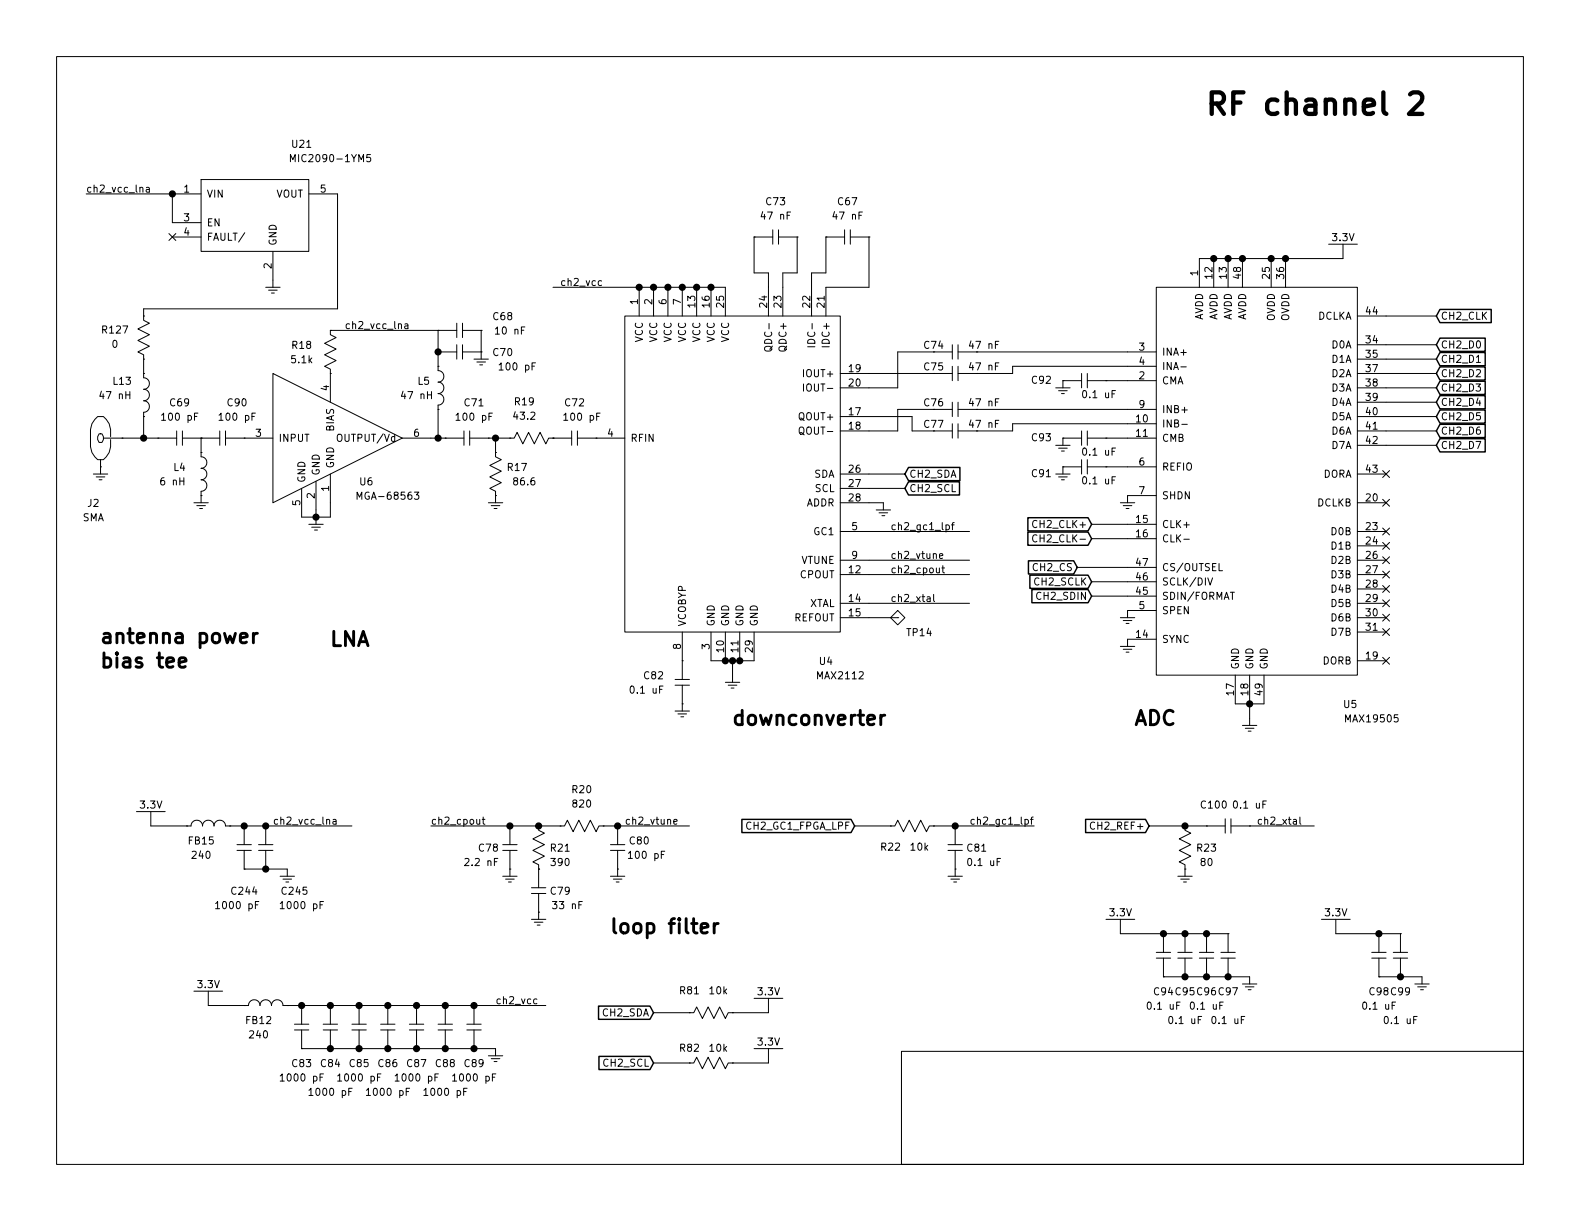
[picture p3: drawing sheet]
EESchema Schematic File Version 2
LIBS:GNSS_Firehose
LIBS:GNSS_Firehose-cache
EELAYER 25 0
EELAYER END
$Descr USLetter 11000 8500
encoding utf-8
Sheet 3 10
Title ""
Date ""
Rev ""
Comp ""
Comment1 ""
Comment2 ""
Comment3 ""
Comment4 ""
$EndDescr
$Comp
L R R17
U 1 1
P 3450 3300
F 0 "R17" V 3400 3450 50  0000 C CNN
F 1 "86.6" V 3500 3500 50  0000 C CNN
F 2 "footprints:0402" V 3380 3300 50  0001 C CNN
F 3 "" H 3450 3300 50  0000 C CNN
	1    3450 3300
	0    1    1    0   
$EndComp
$Comp
L L L4
U 1 1
P 1400 3300
F 0 "L4" V 1350 3150 50  0000 C CNN
F 1 "6 nH" V 1450 3100 50  0000 C CNN
F 2 "footprints:0402" H 1400 3300 50  0001 C CNN
F 3 "" H 1400 3300 50  0000 C CNN
	1    1400 3300
	0    1    1    0   
$EndComp
$Comp
L R R19
U 1 1
P 3700 3050
F 0 "R19" H 3750 2800 50  0000 C CNN
F 1 "43.2" H 3750 2900 50  0000 C CNN
F 2 "footprints:0402" V 3630 3050 50  0001 C CNN
F 3 "" H 3700 3050 50  0000 C CNN
	1    3700 3050
	-1   0    0    1   
$EndComp
$Comp
L R R127
U 1 1
P 1000 2350
F 0 "R127" V 1050 2550 50  0000 C CNN
F 1 "0" V 950 2550 50  0000 C CNN
F 2 "footprints:0603" H 1000 2350 50  0001 C CNN
F 3 "" H 1000 2350 50  0001 C CNN
	1    1000 2350
	0    -1   -1   0   
$EndComp
$Comp
L L L5
U 1 1
P 3050 2700
F 0 "L5" V 3000 2600 50  0000 C CNN
F 1 "47 nH" V 3100 2550 50  0000 C CNN
F 2 "footprints:0402" H 3050 2700 50  0001 C CNN
F 3 "" H 3050 2700 50  0000 C CNN
	1    3050 2700
	0    1    1    0   
$EndComp
$Comp
L SMA J2
U 1 1
P 700 3050
F 0 "J2" H 650 2600 50  0000 C CNN
F 1 "SMA" H 650 2500 50  0000 C CNN
F 2 "footprints:SMA_END_LAUNCH" H 700 3050 50  0001 C CNN
F 3 "" H 700 3050 50  0001 C CNN
	1    700  3050
	1    0    0    -1  
$EndComp
$Comp
L MAX2112 U4
U 1 1
P 5400 2750
F 0 "U4" H 5750 900 50  0000 C CNN
F 1 "MAX2112" H 5850 800 50  0000 C CNN
F 2 "footprints:QFN28_EP" H 5400 2750 50  0001 C CNN
F 3 "" H 5400 2750 50  0001 C CNN
	1    5400 2750
	1    0    0    -1  
$EndComp
$Comp
L MAX19505 U5
U 1 1
P 9050 2400
F 0 "U5" H 9400 -100 50  0000 C CNN
F 1 "MAX19505" H 9550 -200 50  0000 C CNN
F 2 "footprints:QFN48_EP" H 9000 2550 50  0001 C CNN
F 3 "" H 9000 2550 50  0001 C CNN
	1    9050 2400
	1    0    0    -1  
$EndComp
$Comp
L C C90
U 1 1
P 1550 3050
F 0 "C90" H 1650 3300 50  0000 C CNN
F 1 "100 pF" H 1650 3200 50  0000 C CNN
F 2 "footprints:0402" H 1550 3050 50  0001 C CNN
F 3 "" H 1550 3050 50  0001 C CNN
	1    1550 3050
	1    0    0    -1  
$EndComp
$Comp
L C C69
U 1 1
P 1250 3050
F 0 "C69" H 1250 3300 50  0000 C CNN
F 1 "100 pF" H 1250 3200 50  0000 C CNN
F 2 "footprints:0402" H 1250 3050 50  0001 C CNN
F 3 "" H 1250 3050 50  0001 C CNN
	1    1250 3050
	1    0    0    -1  
$EndComp
$Comp
L L L13
U 1 1
P 1000 2750
F 0 "L13" V 900 2600 50  0000 C CNN
F 1 "47 nH" V 1000 2550 50  0000 C CNN
F 2 "footprints:0402" H 1000 2750 50  0001 C CNN
F 3 "" H 1000 2750 50  0000 C CNN
	1    1000 2750
	0    1    1    0   
$EndComp
$Comp
L MIC2090-1YM5 U21
U 1 1
P 1750 1350
F 0 "U21" H 2100 1700 50  0000 C CNN
F 1 "MIC2090-1YM5" H 2300 1600 50  0000 C CNN
F 2 "footprints:SOT-23-5" H 1750 1350 50  0001 C CNN
F 3 "" H 1750 1350 50  0001 C CNN
	1    1750 1350
	1    0    0    -1  
$EndComp
$Comp
L C C71
U 1 1
P 3250 3050
F 0 "C71" H 3300 3300 50  0000 C CNN
F 1 "100 pF" H 3300 3200 50  0000 C CNN
F 2 "footprints:0402" H 3250 3050 50  0001 C CNN
F 3 "" H 3250 3050 50  0001 C CNN
	1    3250 3050
	1    0    0    -1  
$EndComp
$Comp
L C C72
U 1 1
P 4000 3050
F 0 "C72" H 4000 3300 50  0000 C CNN
F 1 "100 pF" H 4050 3200 50  0000 C CNN
F 2 "footprints:0402" H 4000 3050 50  0001 C CNN
F 3 "" H 4000 3050 50  0001 C CNN
	1    4000 3050
	1    0    0    -1  
$EndComp
$Comp
L GND #PWR033
U 1 1
P 1400 3500
F 0 "#PWR033" H 1600 3400 50  0001 C CNN
F 1 "GND" H 1600 3300 50  0001 C CNN
F 2 "" H 1400 3500 50  0001 C CNN
F 3 "" H 1400 3500 50  0001 C CNN
	1    1400 3500
	1    0    0    -1  
$EndComp
$Comp
L GND #PWR034
U 1 1
P 700 3300
F 0 "#PWR034" H 900 3200 50  0001 C CNN
F 1 "GND" H 900 3100 50  0001 C CNN
F 2 "" H 700 3300 50  0001 C CNN
F 3 "" H 700 3300 50  0001 C CNN
	1    700  3300
	1    0    0    -1  
$EndComp
$Comp
L GND #PWR035
U 1 1
P 1900 2000
F 0 "#PWR035" H 2100 1900 50  0001 C CNN
F 1 "GND" H 2100 1800 50  0001 C CNN
F 2 "" H 1900 2000 50  0001 C CNN
F 3 "" H 1900 2000 50  0001 C CNN
	1    1900 2000
	1    0    0    -1  
$EndComp
$Comp
L GND #PWR036
U 1 1
P 2200 3650
F 0 "#PWR036" H 2400 3550 50  0001 C CNN
F 1 "GND" H 2400 3450 50  0001 C CNN
F 2 "" H 2200 3650 50  0001 C CNN
F 3 "" H 2200 3650 50  0001 C CNN
	1    2200 3650
	1    0    0    -1  
$EndComp
$Comp
L GND #PWR037
U 1 1
P 3450 3500
F 0 "#PWR037" H 3650 3400 50  0001 C CNN
F 1 "GND" H 3650 3300 50  0001 C CNN
F 2 "" H 3450 3500 50  0001 C CNN
F 3 "" H 3450 3500 50  0001 C CNN
	1    3450 3500
	1    0    0    -1  
$EndComp
$Comp
L GND #PWR038
U 1 1
P 5100 4750
F 0 "#PWR038" H 5300 4650 50  0001 C CNN
F 1 "GND" H 5300 4550 50  0001 C CNN
F 2 "" H 5100 4750 50  0001 C CNN
F 3 "" H 5100 4750 50  0001 C CNN
	1    5100 4750
	1    0    0    -1  
$EndComp
$Comp
L GND #PWR039
U 1 1
P 8700 5050
F 0 "#PWR039" H 8900 4950 50  0001 C CNN
F 1 "GND" H 8900 4850 50  0001 C CNN
F 2 "" H 8700 5050 50  0001 C CNN
F 3 "" H 8700 5050 50  0001 C CNN
	1    8700 5050
	1    0    0    -1  
$EndComp
NoConn ~ 1200 1650
Text Label 600  1350 0    50   ~ 0
ch2_vcc_lna
$Comp
L R R18
U 1 1
P 2300 2450
F 0 "R18" V 2250 2250 50  0000 C CNN
F 1 "5.1k" V 2350 2250 50  0000 C CNN
F 2 "footprints:0402" V 2230 2450 50  0001 C CNN
F 3 "" H 2300 2450 50  0000 C CNN
	1    2300 2450
	0    1    1    0   
$EndComp
$Comp
L C C70
U 1 1
P 3200 2450
F 0 "C70" H 3500 2450 50  0000 C CNN
F 1 "100 pF" H 3600 2350 50  0000 C CNN
F 2 "footprints:0402" H 3200 2450 50  0001 C CNN
F 3 "" H 3200 2450 50  0001 C CNN
	1    3200 2450
	1    0    0    -1  
$EndComp
$Comp
L C C68
U 1 1
P 3200 2300
F 0 "C68" H 3500 2400 50  0000 C CNN
F 1 "10 nF" H 3550 2300 50  0000 C CNN
F 2 "footprints:0402" H 3200 2300 50  0001 C CNN
F 3 "" H 3200 2300 50  0001 C CNN
	1    3200 2300
	1    0    0    -1  
$EndComp
$Comp
L GND #PWR040
U 1 1
P 3350 2500
F 0 "#PWR040" H 3550 2400 50  0001 C CNN
F 1 "GND" H 3550 2300 50  0001 C CNN
F 2 "" H 3350 2500 50  0001 C CNN
F 3 "" H 3350 2500 50  0001 C CNN
	1    3350 2500
	1    0    0    -1  
$EndComp
$Comp
L C C73
U 1 1
P 5400 1650
F 0 "C73" H 5400 1900 50  0000 C CNN
F 1 "47 nF" H 5400 1800 50  0000 C CNN
F 2 "footprints:0402" H 5400 1650 50  0001 C CNN
F 3 "" H 5400 1650 50  0001 C CNN
	1    5400 1650
	1    0    0    -1  
$EndComp
$Comp
L C C67
U 1 1
P 5900 1650
F 0 "C67" H 5900 1900 50  0000 C CNN
F 1 "47 nF" H 5900 1800 50  0000 C CNN
F 2 "footprints:0402" H 5900 1650 50  0001 C CNN
F 3 "" H 5900 1650 50  0001 C CNN
	1    5900 1650
	1    0    0    -1  
$EndComp
$Comp
L C C74
U 1 1
P 6650 2450
F 0 "C74" H 6500 2500 50  0000 C CNN
F 1 "47 nF" H 6850 2500 50  0000 C CNN
F 2 "footprints:0402" H 6650 2450 50  0001 C CNN
F 3 "" H 6650 2450 50  0001 C CNN
	1    6650 2450
	1    0    0    -1  
$EndComp
$Comp
L C C75
U 1 1
P 6650 2600
F 0 "C75" H 6500 2650 50  0000 C CNN
F 1 "47 nF" H 6850 2650 50  0000 C CNN
F 2 "footprints:0402" H 6650 2600 50  0001 C CNN
F 3 "" H 6650 2600 50  0001 C CNN
	1    6650 2600
	1    0    0    -1  
$EndComp
$Comp
L C C76
U 1 1
P 6650 2850
F 0 "C76" H 6500 2900 50  0000 C CNN
F 1 "47 nF" H 6850 2900 50  0000 C CNN
F 2 "footprints:0402" H 6650 2850 50  0001 C CNN
F 3 "" H 6650 2850 50  0001 C CNN
	1    6650 2850
	1    0    0    -1  
$EndComp
$Comp
L C C77
U 1 1
P 6650 3000
F 0 "C77" H 6500 3050 50  0000 C CNN
F 1 "47 nF" H 6850 3050 50  0000 C CNN
F 2 "footprints:0402" H 6650 3000 50  0001 C CNN
F 3 "" H 6650 3000 50  0001 C CNN
	1    6650 3000
	1    0    0    -1  
$EndComp
$Comp
L C C82
U 1 1
P 4750 4750
F 0 "C82" V 4700 4550 50  0000 C CNN
F 1 "0.1 uF" V 4800 4500 50  0000 C CNN
F 2 "footprints:0402" H 4750 4750 50  0001 C CNN
F 3 "" H 4750 4750 50  0001 C CNN
	1    4750 4750
	0    1    1    0   
$EndComp
$Comp
L test_point TP14
U 1 1
P 6250 4300
F 0 "TP14" H 6400 4200 50  0000 C CNN
F 1 "test_point" H 6250 4150 50  0001 C CNN
F 2 "footprints:TP_SMT" H 6250 4300 50  0001 C CNN
F 3 "" H 6250 4300 50  0001 C CNN
	1    6250 4300
	1    0    0    -1  
$EndComp
$Comp
L GND #PWR041
U 1 1
P 6150 3550
F 0 "#PWR041" H 6350 3450 50  0001 C CNN
F 1 "GND" H 6350 3350 50  0001 C CNN
F 2 "" H 6150 3550 50  0001 C CNN
F 3 "" H 6150 3550 50  0001 C CNN
	1    6150 3550
	1    0    0    -1  
$EndComp
$Comp
L GND #PWR042
U 1 1
P 4750 4950
F 0 "#PWR042" H 4950 4850 50  0001 C CNN
F 1 "GND" H 4950 4750 50  0001 C CNN
F 2 "" H 4750 4950 50  0001 C CNN
F 3 "" H 4750 4950 50  0001 C CNN
	1    4750 4950
	1    0    0    -1  
$EndComp
Text Label 6200 3700 0    50   ~ 0
ch2_gc1_lpf
Text Label 6200 3900 0    50   ~ 0
ch2_vtune
Text Label 6200 4000 0    50   ~ 0
ch2_cpout
Text Label 6200 4200 0    50   ~ 0
ch2_xtal
$Comp
L C C92
U 1 1
P 7550 2650
F 0 "C92" H 7850 2650 50  0000 C CNN
F 1 "0.1 uF" H 7450 2750 50  0000 C CNN
F 2 "footprints:0402" H 7550 2650 50  0001 C CNN
F 3 "" H 7550 2650 50  0001 C CNN
	1    7550 2650
	-1   0    0    1   
$EndComp
$Comp
L C C93
U 1 1
P 7550 3050
F 0 "C93" H 7850 3050 50  0000 C CNN
F 1 "0.1 uF" H 7450 3150 50  0000 C CNN
F 2 "footprints:0402" H 7550 3050 50  0001 C CNN
F 3 "" H 7550 3050 50  0001 C CNN
	1    7550 3050
	-1   0    0    1   
$EndComp
$Comp
L C C91
U 1 1
P 7550 3250
F 0 "C91" H 7850 3300 50  0000 C CNN
F 1 "0.1 uF" H 7450 3350 50  0000 C CNN
F 2 "footprints:0402" H 7550 3250 50  0001 C CNN
F 3 "" H 7550 3250 50  0001 C CNN
	1    7550 3250
	-1   0    0    1   
$EndComp
$Comp
L GND #PWR043
U 1 1
P 7400 3300
F 0 "#PWR043" H 7600 3200 50  0001 C CNN
F 1 "GND" H 7600 3100 50  0001 C CNN
F 2 "" H 7400 3300 50  0001 C CNN
F 3 "" H 7400 3300 50  0001 C CNN
	1    7400 3300
	1    0    0    -1  
$EndComp
$Comp
L GND #PWR044
U 1 1
P 7400 3100
F 0 "#PWR044" H 7600 3000 50  0001 C CNN
F 1 "GND" H 7600 2900 50  0001 C CNN
F 2 "" H 7400 3100 50  0001 C CNN
F 3 "" H 7400 3100 50  0001 C CNN
	1    7400 3100
	1    0    0    -1  
$EndComp
$Comp
L GND #PWR045
U 1 1
P 7400 2700
F 0 "#PWR045" H 7600 2600 50  0001 C CNN
F 1 "GND" H 7600 2500 50  0001 C CNN
F 2 "" H 7400 2700 50  0001 C CNN
F 3 "" H 7400 2700 50  0001 C CNN
	1    7400 2700
	1    0    0    -1  
$EndComp
$Comp
L GND #PWR046
U 1 1
P 7850 3500
F 0 "#PWR046" H 8050 3400 50  0001 C CNN
F 1 "GND" H 8050 3300 50  0001 C CNN
F 2 "" H 7850 3500 50  0001 C CNN
F 3 "" H 7850 3500 50  0001 C CNN
	1    7850 3500
	1    0    0    -1  
$EndComp
$Comp
L GND #PWR047
U 1 1
P 7850 4300
F 0 "#PWR047" H 8050 4200 50  0001 C CNN
F 1 "GND" H 8050 4100 50  0001 C CNN
F 2 "" H 7850 4300 50  0001 C CNN
F 3 "" H 7850 4300 50  0001 C CNN
	1    7850 4300
	1    0    0    -1  
$EndComp
$Comp
L GND #PWR048
U 1 1
P 7850 4500
F 0 "#PWR048" H 8050 4400 50  0001 C CNN
F 1 "GND" H 8050 4300 50  0001 C CNN
F 2 "" H 7850 4500 50  0001 C CNN
F 3 "" H 7850 4500 50  0001 C CNN
	1    7850 4500
	1    0    0    -1  
$EndComp
NoConn ~ 9650 3300
NoConn ~ 9650 3500
NoConn ~ 9650 3700
NoConn ~ 9650 3800
NoConn ~ 9650 3900
NoConn ~ 9650 4000
NoConn ~ 9650 4100
NoConn ~ 9650 4200
NoConn ~ 9650 4300
NoConn ~ 9650 4400
NoConn ~ 9650 4600
Text Label 3900 2000 0    50   ~ 0
ch2_vcc
Text Label 2400 2300 0    50   ~ 0
ch2_vcc_lna
$Comp
L L FB15
U 1 1
P 1450 5750
F 0 "FB15" H 1400 5650 50  0000 C CNN
F 1 "240" H 1400 5550 50  0000 C CNN
F 2 "footprints:0603" H 1450 5750 50  0001 C CNN
F 3 "" H 1450 5750 50  0000 C CNN
	1    1450 5750
	1    0    0    -1  
$EndComp
$Comp
L C C244
U 1 1
P 1700 5900
F 0 "C244" V 2000 5900 50  0000 C CNN
F 1 "1000 pF" V 2100 5850 50  0000 C CNN
F 2 "footprints:0402" H 1700 5900 50  0001 C CNN
F 3 "" H 1700 5900 50  0001 C CNN
	1    1700 5900
	0    1    1    0   
$EndComp
$Comp
L C C245
U 1 1
P 1850 5900
F 0 "C245" V 2150 6100 50  0000 C CNN
F 1 "1000 pF" V 2250 6150 50  0000 C CNN
F 2 "footprints:0402" H 1850 5900 50  0001 C CNN
F 3 "" H 1850 5900 50  0001 C CNN
	1    1850 5900
	0    1    1    0   
$EndComp
$Comp
L C C78
U 1 1
P 3550 5900
F 0 "C78" V 3550 5750 50  0000 C CNN
F 1 "2.2 nF" V 3650 5700 50  0000 C CNN
F 2 "footprints:0402" H 3550 5900 50  0001 C CNN
F 3 "" H 3550 5900 50  0001 C CNN
	1    3550 5900
	0    1    1    0   
$EndComp
$Comp
L C C79
U 1 1
P 3750 6200
F 0 "C79" V 3750 6350 50  0000 C CNN
F 1 "33 nF" V 3850 6400 50  0000 C CNN
F 2 "footprints:0402" H 3750 6200 50  0001 C CNN
F 3 "" H 3750 6200 50  0001 C CNN
	1    3750 6200
	0    1    1    0   
$EndComp
$Comp
L C C80
U 1 1
P 4300 5900
F 0 "C80" V 4250 6050 50  0000 C CNN
F 1 "100 pF" V 4350 6100 50  0000 C CNN
F 2 "footprints:0402" H 4300 5900 50  0001 C CNN
F 3 "" H 4300 5900 50  0001 C CNN
	1    4300 5900
	0    1    1    0   
$EndComp
$Comp
L R R21
U 1 1
P 3750 5900
F 0 "R21" V 3750 6050 50  0000 C CNN
F 1 "390" V 3850 6050 50  0000 C CNN
F 2 "footprints:0402" V 3680 5900 50  0001 C CNN
F 3 "" H 3750 5900 50  0000 C CNN
	1    3750 5900
	0    1    1    0   
$EndComp
$Comp
L R R20
U 1 1
P 4050 5750
F 0 "R20" H 4050 5500 50  0000 C CNN
F 1 "820" H 4050 5600 50  0000 C CNN
F 2 "footprints:0402" V 3980 5750 50  0001 C CNN
F 3 "" H 4050 5750 50  0000 C CNN
	1    4050 5750
	-1   0    0    1   
$EndComp
$Comp
L GND #PWR049
U 1 1
P 2000 6100
F 0 "#PWR049" H 2200 6000 50  0001 C CNN
F 1 "GND" H 2200 5900 50  0001 C CNN
F 2 "" H 2000 6100 50  0001 C CNN
F 3 "" H 2000 6100 50  0001 C CNN
	1    2000 6100
	1    0    0    -1  
$EndComp
$Comp
L GND #PWR050
U 1 1
P 3750 6400
F 0 "#PWR050" H 3950 6300 50  0001 C CNN
F 1 "GND" H 3950 6200 50  0001 C CNN
F 2 "" H 3750 6400 50  0001 C CNN
F 3 "" H 3750 6400 50  0001 C CNN
	1    3750 6400
	1    0    0    -1  
$EndComp
$Comp
L GND #PWR051
U 1 1
P 4300 6100
F 0 "#PWR051" H 4500 6000 50  0001 C CNN
F 1 "GND" H 4500 5900 50  0001 C CNN
F 2 "" H 4300 6100 50  0001 C CNN
F 3 "" H 4300 6100 50  0001 C CNN
	1    4300 6100
	1    0    0    -1  
$EndComp
$Comp
L GND #PWR052
U 1 1
P 3550 6100
F 0 "#PWR052" H 3750 6000 50  0001 C CNN
F 1 "GND" H 3750 5900 50  0001 C CNN
F 2 "" H 3550 6100 50  0001 C CNN
F 3 "" H 3550 6100 50  0001 C CNN
	1    3550 6100
	1    0    0    -1  
$EndComp
$Comp
L R R22
U 1 1
P 6350 5750
F 0 "R22" H 6500 5900 50  0000 C CNN
F 1 "10k" H 6300 5900 50  0000 C CNN
F 2 "footprints:0402" V 6280 5750 50  0001 C CNN
F 3 "" H 6350 5750 50  0000 C CNN
	1    6350 5750
	-1   0    0    1   
$EndComp
$Comp
L C C81
U 1 1
P 6650 5900
F 0 "C81" V 6650 6050 50  0000 C CNN
F 1 "0.1 uF" V 6750 6100 50  0000 C CNN
F 2 "footprints:0402" H 6650 5900 50  0001 C CNN
F 3 "" H 6650 5900 50  0001 C CNN
	1    6650 5900
	0    1    1    0   
$EndComp
$Comp
L R R23
U 1 1
P 8250 5900
F 0 "R23" V 8250 6050 50  0000 C CNN
F 1 "80" V 8350 6050 50  0000 C CNN
F 2 "footprints:0402" V 8180 5900 50  0001 C CNN
F 3 "" H 8250 5900 50  0000 C CNN
	1    8250 5900
	0    1    1    0   
$EndComp
$Comp
L C C100
U 1 1
P 8550 5750
F 0 "C100" H 8450 5900 50  0000 C CNN
F 1 "0.1 uF" H 8700 5900 50  0000 C CNN
F 2 "footprints:0402" H 8550 5750 50  0001 C CNN
F 3 "" H 8550 5750 50  0001 C CNN
	1    8550 5750
	1    0    0    -1  
$EndComp
$Comp
L R R81
U 1 1
P 4950 7050
F 0 "R81" H 5100 6900 50  0000 C CNN
F 1 "10k" H 4900 6900 50  0000 C CNN
F 2 "footprints:0402" V 4880 7050 50  0001 C CNN
F 3 "" H 4950 7050 50  0000 C CNN
	1    4950 7050
	-1   0    0    1   
$EndComp
$Comp
L R R82
U 1 1
P 4950 7400
F 0 "R82" H 5100 7300 50  0000 C CNN
F 1 "10k" H 4900 7300 50  0000 C CNN
F 2 "footprints:0402" V 4880 7400 50  0001 C CNN
F 3 "" H 4950 7400 50  0000 C CNN
	1    4950 7400
	-1   0    0    1   
$EndComp
$Comp
L L FB12
U 1 1
P 1850 7000
F 0 "FB12" H 1800 6900 50  0000 C CNN
F 1 "240" H 1800 6800 50  0000 C CNN
F 2 "footprints:0603" H 1850 7000 50  0001 C CNN
F 3 "" H 1850 7000 50  0000 C CNN
	1    1850 7000
	1    0    0    -1  
$EndComp
$Comp
L C C83
U 1 1
P 2100 7150
F 0 "C83" V 2350 7150 50  0000 C CNN
F 1 "1000 pF" V 2450 7150 50  0000 C CNN
F 2 "footprints:0402" H 2100 7150 50  0001 C CNN
F 3 "" H 2100 7150 50  0001 C CNN
	1    2100 7150
	0    1    1    0   
$EndComp
$Comp
L C C84
U 1 1
P 2300 7150
F 0 "C84" V 2550 7150 50  0000 C CNN
F 1 "1000 pF" V 2750 7150 50  0000 C CNN
F 2 "footprints:0402" H 2300 7150 50  0001 C CNN
F 3 "" H 2300 7150 50  0001 C CNN
	1    2300 7150
	0    1    1    0   
$EndComp
$Comp
L C C85
U 1 1
P 2500 7150
F 0 "C85" V 2750 7150 50  0000 C CNN
F 1 "1000 pF" V 2850 7150 50  0000 C CNN
F 2 "footprints:0402" H 2500 7150 50  0001 C CNN
F 3 "" H 2500 7150 50  0001 C CNN
	1    2500 7150
	0    1    1    0   
$EndComp
$Comp
L C C86
U 1 1
P 2700 7150
F 0 "C86" V 2950 7150 50  0000 C CNN
F 1 "1000 pF" V 3150 7150 50  0000 C CNN
F 2 "footprints:0402" H 2700 7150 50  0001 C CNN
F 3 "" H 2700 7150 50  0001 C CNN
	1    2700 7150
	0    1    1    0   
$EndComp
$Comp
L C C87
U 1 1
P 2900 7150
F 0 "C87" V 3150 7150 50  0000 C CNN
F 1 "1000 pF" V 3250 7150 50  0000 C CNN
F 2 "footprints:0402" H 2900 7150 50  0001 C CNN
F 3 "" H 2900 7150 50  0001 C CNN
	1    2900 7150
	0    1    1    0   
$EndComp
$Comp
L C C88
U 1 1
P 3100 7150
F 0 "C88" V 3350 7150 50  0000 C CNN
F 1 "1000 pF" V 3550 7150 50  0000 C CNN
F 2 "footprints:0402" H 3100 7150 50  0001 C CNN
F 3 "" H 3100 7150 50  0001 C CNN
	1    3100 7150
	0    1    1    0   
$EndComp
$Comp
L C C89
U 1 1
P 3300 7150
F 0 "C89" V 3550 7150 50  0000 C CNN
F 1 "1000 pF" V 3650 7150 50  0000 C CNN
F 2 "footprints:0402" H 3300 7150 50  0001 C CNN
F 3 "" H 3300 7150 50  0001 C CNN
	1    3300 7150
	0    1    1    0   
$EndComp
$Comp
L C C94
U 1 1
P 8100 6650
F 0 "C94" V 8350 6650 50  0000 C CNN
F 1 "0.1 uF" V 8450 6650 50  0000 C CNN
F 2 "footprints:0402" H 8100 6650 50  0001 C CNN
F 3 "" H 8100 6650 50  0001 C CNN
	1    8100 6650
	0    1    1    0   
$EndComp
$Comp
L C C95
U 1 1
P 8250 6650
F 0 "C95" V 8500 6650 50  0000 C CNN
F 1 "0.1 uF" V 8700 6650 50  0000 C CNN
F 2 "footprints:0402" H 8250 6650 50  0001 C CNN
F 3 "" H 8250 6650 50  0001 C CNN
	1    8250 6650
	0    1    1    0   
$EndComp
$Comp
L C C96
U 1 1
P 8400 6650
F 0 "C96" V 8650 6650 50  0000 C CNN
F 1 "0.1 uF" V 8750 6650 50  0000 C CNN
F 2 "footprints:0402" H 8400 6650 50  0001 C CNN
F 3 "" H 8400 6650 50  0001 C CNN
	1    8400 6650
	0    1    1    0   
$EndComp
$Comp
L C C97
U 1 1
P 8550 6650
F 0 "C97" V 8800 6650 50  0000 C CNN
F 1 "0.1 uF" V 9000 6650 50  0000 C CNN
F 2 "footprints:0402" H 8550 6650 50  0001 C CNN
F 3 "" H 8550 6650 50  0001 C CNN
	1    8550 6650
	0    1    1    0   
$EndComp
$Comp
L C C98
U 1 1
P 9600 6650
F 0 "C98" V 9850 6650 50  0000 C CNN
F 1 "0.1 uF" V 9950 6650 50  0000 C CNN
F 2 "footprints:0402" H 9600 6650 50  0001 C CNN
F 3 "" H 9600 6650 50  0001 C CNN
	1    9600 6650
	0    1    1    0   
$EndComp
$Comp
L C C99
U 1 1
P 9750 6650
F 0 "C99" V 10000 6650 50  0000 C CNN
F 1 "0.1 uF" V 10200 6650 50  0000 C CNN
F 2 "footprints:0402" H 9750 6650 50  0001 C CNN
F 3 "" H 9750 6650 50  0001 C CNN
	1    9750 6650
	0    1    1    0   
$EndComp
Text Label 1900 5750 0    50   ~ 0
ch2_vcc_lna
Text Label 3000 5750 0    50   ~ 0
ch2_cpout
Text Label 4350 5750 0    50   ~ 0
ch2_vtune
$Comp
L GND #PWR053
U 1 1
P 3450 7350
F 0 "#PWR053" H 3650 7250 50  0001 C CNN
F 1 "GND" H 3650 7150 50  0001 C CNN
F 2 "" H 3450 7350 50  0001 C CNN
F 3 "" H 3450 7350 50  0001 C CNN
	1    3450 7350
	1    0    0    -1  
$EndComp
$Comp
L GND #PWR054
U 1 1
P 8700 6850
F 0 "#PWR054" H 8900 6750 50  0001 C CNN
F 1 "GND" H 8900 6650 50  0001 C CNN
F 2 "" H 8700 6850 50  0001 C CNN
F 3 "" H 8700 6850 50  0001 C CNN
	1    8700 6850
	1    0    0    -1  
$EndComp
$Comp
L GND #PWR055
U 1 1
P 9900 6850
F 0 "#PWR055" H 10100 6750 50  0001 C CNN
F 1 "GND" H 10100 6650 50  0001 C CNN
F 2 "" H 9900 6850 50  0001 C CNN
F 3 "" H 9900 6850 50  0001 C CNN
	1    9900 6850
	1    0    0    -1  
$EndComp
Text Notes 700  4650 0    100  ~ 20
antenna power\nbias tee
Text Notes 2300 4500 0    100  ~ 20
LNA
Text Notes 5100 5050 0    100  ~ 20
downconverter
Text Notes 7900 5050 0    100  ~ 20
ADC
Text Notes 4250 6500 0    100  ~ 20
loop filter
Text Label 3450 7000 0    50   ~ 0
ch2_vcc
Text Label 6750 5750 0    50   ~ 0
ch2_gc1_lpf
Text Label 8750 5750 0    50   ~ 0
ch2_xtal
$Comp
L GND #PWR056
U 1 1
P 6650 6100
F 0 "#PWR056" H 6850 6000 50  0001 C CNN
F 1 "GND" H 6850 5900 50  0001 C CNN
F 2 "" H 6650 6100 50  0001 C CNN
F 3 "" H 6650 6100 50  0001 C CNN
	1    6650 6100
	1    0    0    -1  
$EndComp
$Comp
L GND #PWR057
U 1 1
P 8250 6100
F 0 "#PWR057" H 8450 6000 50  0001 C CNN
F 1 "GND" H 8450 5900 50  0001 C CNN
F 2 "" H 8250 6100 50  0001 C CNN
F 3 "" H 8250 6100 50  0001 C CNN
	1    8250 6100
	1    0    0    -1  
$EndComp
$Comp
L MGA-68563 U6
U 1 1
P 2400 3050
F 0 "U6" H 2550 2750 50  0000 C CNN
F 1 "MGA-68563" H 2700 2650 50  0000 C CNN
F 2 "footprints:SOT-363" H 2400 3050 50  0001 C CNN
F 3 "" H 2400 3050 50  0001 C CNN
	1    2400 3050
	1    0    0    -1  
$EndComp
Text Notes 8400 800  0    150  ~ 30
RF channel 2
$Comp
L VCC_3.3V #PWR058
U 1 1
P 1450 7000
F 0 "#PWR058" H 1630 6770 50  0001 C CNN
F 1 "VCC_3.3V" H 1580 6870 50  0001 C CNN
F 2 "" H 1450 7000 50  0001 C CNN
F 3 "" H 1450 7000 50  0001 C CNN
	1    1450 7000
	1    0    0    -1  
$EndComp
$Comp
L VCC_3.3V #PWR059
U 1 1
P 1050 5750
F 0 "#PWR059" H 1230 5520 50  0001 C CNN
F 1 "VCC_3.3V" H 1180 5620 50  0001 C CNN
F 2 "" H 1050 5750 50  0001 C CNN
F 3 "" H 1050 5750 50  0001 C CNN
	1    1050 5750
	1    0    0    -1  
$EndComp
$Comp
L VCC_3.3V #PWR060
U 1 1
P 5350 7050
F 0 "#PWR060" H 5530 6820 50  0001 C CNN
F 1 "VCC_3.3V" H 5480 6920 50  0001 C CNN
F 2 "" H 5350 7050 50  0001 C CNN
F 3 "" H 5350 7050 50  0001 C CNN
	1    5350 7050
	1    0    0    -1  
$EndComp
$Comp
L VCC_3.3V #PWR061
U 1 1
P 5350 7400
F 0 "#PWR061" H 5530 7170 50  0001 C CNN
F 1 "VCC_3.3V" H 5480 7270 50  0001 C CNN
F 2 "" H 5350 7400 50  0001 C CNN
F 3 "" H 5350 7400 50  0001 C CNN
	1    5350 7400
	1    0    0    -1  
$EndComp
Text GLabel 4550 7050 0    50   Input ~ 0
CH2_SDA
Text GLabel 4550 7400 0    50   Input ~ 0
CH2_SCL
Wire Wire Line
	1000 2900 1000 3050
Connection ~ 1000 3050
Wire Wire Line
	1000 2600 1000 2500
Wire Wire Line
	1000 2150 2350 2150
Wire Wire Line
	2350 2150 2350 1350
Wire Wire Line
	1400 3050 1400 3150
Wire Wire Line
	3400 3050 3550 3050
Wire Wire Line
	3450 3150 3450 3050
Connection ~ 3450 3050
Wire Wire Line
	1200 1350 1200 1550
Connection ~ 1200 1350
Wire Wire Line
	850  3050 1100 3050
Wire Wire Line
	600  1350 1200 1350
Wire Wire Line
	3100 3050 3000 3050
Wire Wire Line
	4950 4600 5250 4600
Connection ~ 5050 4600
Connection ~ 5150 4600
Wire Wire Line
	5100 4700 5100 4600
Connection ~ 5100 4600
Wire Wire Line
	3850 2000 5050 2000
Connection ~ 4950 2000
Connection ~ 4850 2000
Connection ~ 4750 2000
Connection ~ 4650 2000
Connection ~ 4550 2000
Connection ~ 4450 2000
Wire Wire Line
	6250 4300 6050 4300
Wire Wire Line
	6050 3500 6150 3500
Wire Wire Line
	6050 3700 6750 3700
Wire Wire Line
	6050 3900 6750 3900
Wire Wire Line
	6050 4000 6750 4000
Wire Wire Line
	6050 4200 6750 4200
Wire Wire Line
	7050 2550 7850 2550
Wire Wire Line
	7050 2950 7850 2950
Wire Wire Line
	7850 2650 7700 2650
Wire Wire Line
	7700 3050 7850 3050
Wire Wire Line
	7700 3250 7850 3250
Wire Wire Line
	6050 2700 6250 2700
Wire Wire Line
	6250 2700 6250 2450
Wire Wire Line
	6250 2450 6500 2450
Wire Wire Line
	6050 2600 6500 2600
Wire Wire Line
	6050 3000 6250 3000
Wire Wire Line
	6250 3000 6250 2850
Wire Wire Line
	6250 2850 6500 2850
Wire Wire Line
	6050 2900 6350 2900
Wire Wire Line
	6350 2900 6350 3000
Wire Wire Line
	6350 3000 6500 3000
Connection ~ 8450 1800
Connection ~ 8550 1800
Connection ~ 8650 1800
Connection ~ 8850 1800
Connection ~ 8950 1800
Wire Wire Line
	8600 4900 8800 4900
Connection ~ 8700 4900
Wire Wire Line
	8700 4900 8700 5000
Wire Wire Line
	6800 2600 7050 2600
Wire Wire Line
	6800 3000 7050 3000
Wire Wire Line
	7850 2450 6800 2450
Wire Wire Line
	6800 2850 7850 2850
Wire Wire Line
	5350 2000 5350 1900
Wire Wire Line
	5350 1900 5250 1900
Wire Wire Line
	5250 1900 5250 1650
Wire Wire Line
	5550 1650 5550 1900
Wire Wire Line
	5550 1900 5450 1900
Wire Wire Line
	5450 1900 5450 2000
Wire Wire Line
	5650 2000 5650 1900
Wire Wire Line
	5650 1900 5750 1900
Wire Wire Line
	5750 1900 5750 1650
Wire Wire Line
	5750 2000 6050 2000
Wire Wire Line
	6050 2000 6050 1650
Wire Wire Line
	1700 6050 2000 6050
Connection ~ 1850 6050
Wire Wire Line
	1600 5750 2450 5750
Connection ~ 1700 5750
Wire Wire Line
	3000 5750 3900 5750
Connection ~ 3550 5750
Connection ~ 3750 5750
Wire Wire Line
	4200 5750 4800 5750
Connection ~ 4300 5750
Wire Wire Line
	2000 7000 3800 7000
Connection ~ 2100 7000
Connection ~ 2300 7000
Connection ~ 2500 7000
Connection ~ 3300 7000
Connection ~ 2700 7000
Connection ~ 2900 7000
Wire Wire Line
	2100 7300 3450 7300
Connection ~ 2300 7300
Connection ~ 2500 7300
Connection ~ 2700 7300
Connection ~ 2900 7300
Connection ~ 3100 7300
Connection ~ 8100 6500
Connection ~ 8250 6500
Connection ~ 8400 6500
Wire Wire Line
	8100 6800 8700 6800
Connection ~ 8250 6800
Connection ~ 8400 6800
Connection ~ 8550 6800
Connection ~ 9600 6500
Wire Wire Line
	9600 6800 9900 6800
Connection ~ 9750 6800
Connection ~ 1850 5750
Connection ~ 3100 7000
Connection ~ 8250 5750
Wire Wire Line
	8700 5750 9150 5750
Wire Wire Line
	6500 5750 7200 5750
Connection ~ 6650 5750
Wire Wire Line
	7050 2600 7050 2550
Wire Wire Line
	7050 3000 7050 2950
Wire Wire Line
	1000 2200 1000 2150
Wire Wire Line
	3350 2450 3350 2300
Wire Wire Line
	3050 2300 3050 2550
Connection ~ 3050 2450
Wire Wire Line
	3050 2300 2300 2300
Wire Wire Line
	2100 3600 2300 3600
Wire Wire Line
	2200 3600 2200 3550
Wire Wire Line
	2300 3600 2300 3500
Connection ~ 2200 3600
Connection ~ 3300 7300
Wire Wire Line
	3050 2850 3050 3050
Connection ~ 3050 3050
Wire Wire Line
	1700 7000 1450 7000
Wire Wire Line
	5350 7050 5100 7050
Wire Wire Line
	5100 7400 5350 7400
Wire Wire Line
	1300 5750 1050 5750
Wire Wire Line
	4800 7050 4550 7050
Wire Wire Line
	4550 7400 4800 7400
Text GLabel 5950 5750 0    50   Input ~ 0
CH2_GC1_FPGA_LPF
Wire Wire Line
	5950 5750 6200 5750
$Comp
L VCC_3.3V #PWR062
U 1 1
P 7800 6500
F 0 "#PWR062" H 7980 6270 50  0001 C CNN
F 1 "VCC_3.3V" H 7930 6370 50  0001 C CNN
F 2 "" H 7800 6500 50  0001 C CNN
F 3 "" H 7800 6500 50  0001 C CNN
	1    7800 6500
	1    0    0    -1  
$EndComp
$Comp
L VCC_3.3V #PWR063
U 1 1
P 9300 6500
F 0 "#PWR063" H 9480 6270 50  0001 C CNN
F 1 "VCC_3.3V" H 9430 6370 50  0001 C CNN
F 2 "" H 9300 6500 50  0001 C CNN
F 3 "" H 9300 6500 50  0001 C CNN
	1    9300 6500
	1    0    0    -1  
$EndComp
Wire Wire Line
	7800 6500 8550 6500
Wire Wire Line
	9300 6500 9750 6500
Text GLabel 8000 5750 0    50   Input ~ 0
CH2_REF+
Wire Wire Line
	8000 5750 8400 5750
$Comp
L VCC_3.3V #PWR064
U 1 1
P 9350 1800
F 0 "#PWR064" H 9530 1570 50  0001 C CNN
F 1 "VCC_3.3V" H 9480 1670 50  0001 C CNN
F 2 "" H 9350 1800 50  0001 C CNN
F 3 "" H 9350 1800 50  0001 C CNN
	1    9350 1800
	1    0    0    -1  
$EndComp
Text GLabel 6300 3300 2    50   Input ~ 0
CH2_SDA
Text GLabel 6300 3400 2    50   Input ~ 0
CH2_SCL
Text GLabel 7600 3650 0    50   Input ~ 0
CH2_CLK+
Text GLabel 7600 3750 0    50   Input ~ 0
CH2_CLK-
Text GLabel 7500 3950 0    50   Input ~ 0
CH2_CS
Text GLabel 7600 4050 0    50   Input ~ 0
CH2_SCLK
Text GLabel 7600 4150 0    50   Input ~ 0
CH2_SDIN
Wire Wire Line
	6300 3300 6050 3300
Wire Wire Line
	6300 3400 6050 3400
Wire Wire Line
	7600 3650 7850 3650
Wire Wire Line
	7600 3750 7850 3750
Wire Wire Line
	7500 3950 7850 3950
Wire Wire Line
	7600 4050 7850 4050
Wire Wire Line
	7600 4150 7850 4150
Wire Wire Line
	8350 1800 9350 1800
Text GLabel 10000 2200 2    50   Input ~ 0
CH2_CLK
Text GLabel 10000 2400 2    50   Input ~ 0
CH2_D0
Text GLabel 10000 2500 2    50   Input ~ 0
CH2_D1
Text GLabel 10000 2600 2    50   Input ~ 0
CH2_D2
Text GLabel 10000 2700 2    50   Input ~ 0
CH2_D3
Text GLabel 10000 2800 2    50   Input ~ 0
CH2_D4
Text GLabel 10000 2900 2    50   Input ~ 0
CH2_D5
Text GLabel 10000 3000 2    50   Input ~ 0
CH2_D6
Text GLabel 10000 3100 2    50   Input ~ 0
CH2_D7
Wire Wire Line
	10000 2200 9650 2200
Wire Wire Line
	9650 2400 10000 2400
Wire Wire Line
	10000 2500 9650 2500
Wire Wire Line
	9650 2600 10000 2600
Wire Wire Line
	10000 2700 9650 2700
Wire Wire Line
	9650 2800 10000 2800
Wire Wire Line
	10000 2900 9650 2900
Wire Wire Line
	9650 3000 10000 3000
Wire Wire Line
	10000 3100 9650 3100
$EndSCHEMATC
